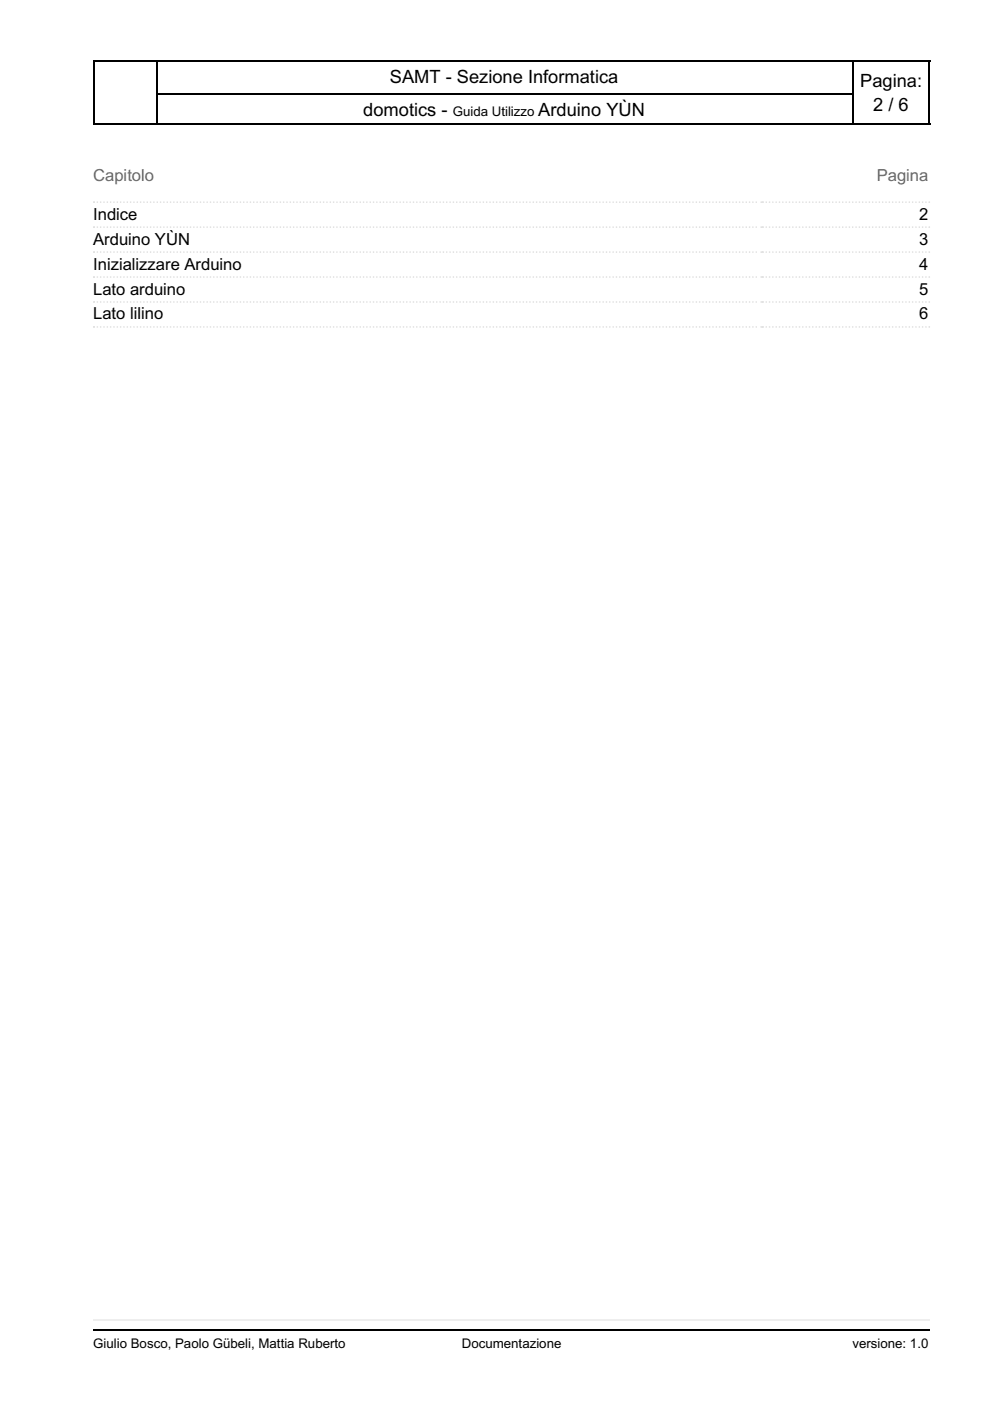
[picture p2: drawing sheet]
<svg xmlns="http://www.w3.org/2000/svg" width="210mm" height="297mm" viewBox="0 0 210 297" stroke-linecap="round" stroke-linejoin="round" font-family="sans-serif">
<path d="M19.8 12.9h177.4M19.8 19.9h177.4M19.8 26.3h177.4" fill="none" stroke="#000" stroke-width=".35"/>
<path d="M19.8 12.7h13.7v13.8h-13.7z" fill="#fff"/>
<path d="M19.8 12.9h13.7M19.9 12.7v13.8M33.3 12.7v13.8M19.8 26.3h13.7" fill="none" stroke="#000" stroke-width=".35"/>
<path d="M180.6 12.7h16.6v13.8h-16.6z" fill="#fff"/>
<path d="M180.6 12.9h16.6M180.8 12.7v13.8M197 12.7v13.8M180.6 26.3h16.6" fill="none" stroke="#000" stroke-width=".35"/>
<g fill="#fff">
<path d="M9.9 276.9h190.1v10.3h-190.1z"/>
<path d="M16.2 279.8h181v4.5h-181z"/>
</g>
<path d="M19.8 279.9h177.4" fill="none" stroke="#eee" stroke-width=".35"/>
<path d="M19.8 282h177.4" fill="none" stroke="#000" stroke-width=".35"/>
<g fill="#fff">
<path d="M9.9 30h190.1v246.9h-190.1z"/>
<path d="M16.2 29.9h181v247.1h-181z"/>
</g>
<g fill="#ddd">
<circle cx="19.9" cy="42.9" r=".18"/>
<circle cx="161.4" cy="42.9" r=".18"/>
</g>
<path d="M19.9 42.9h141.1" fill="none" stroke="#ddd" stroke-width=".35" stroke-dasharray="0 .7"/>
<g fill="#ddd">
<circle cx="161.7" cy="42.9" r=".18"/>
<circle cx="197" cy="42.9" r=".18"/>
</g>
<path d="M161.7 42.9h35" fill="none" stroke="#ddd" stroke-width=".35" stroke-dasharray="0 .7"/>
<g fill="#ddd">
<circle cx="19.9" cy="48.2" r=".18"/>
<circle cx="161.4" cy="48.2" r=".18"/>
</g>
<path d="M19.9 48.2h141.1" fill="none" stroke="#ddd" stroke-width=".35" stroke-dasharray="0 .7"/>
<g fill="#ddd">
<circle cx="161.7" cy="48.2" r=".18"/>
<circle cx="197" cy="48.2" r=".18"/>
</g>
<path d="M161.7 48.2h35" fill="none" stroke="#ddd" stroke-width=".35" stroke-dasharray="0 .7"/>
<g fill="#ddd">
<circle cx="19.9" cy="53.4" r=".18"/>
<circle cx="161.4" cy="53.4" r=".18"/>
</g>
<path d="M19.9 53.4h141.1" fill="none" stroke="#ddd" stroke-width=".35" stroke-dasharray="0 .7"/>
<g fill="#ddd">
<circle cx="161.7" cy="53.4" r=".18"/>
<circle cx="197" cy="53.4" r=".18"/>
</g>
<path d="M161.7 53.4h35" fill="none" stroke="#ddd" stroke-width=".35" stroke-dasharray="0 .7"/>
<g fill="#ddd">
<circle cx="19.9" cy="58.7" r=".18"/>
<circle cx="161.4" cy="58.7" r=".18"/>
</g>
<path d="M19.9 58.7h141.1" fill="none" stroke="#ddd" stroke-width=".35" stroke-dasharray="0 .7"/>
<g fill="#ddd">
<circle cx="161.7" cy="58.7" r=".18"/>
<circle cx="197" cy="58.7" r=".18"/>
</g>
<path d="M161.7 58.7h35" fill="none" stroke="#ddd" stroke-width=".35" stroke-dasharray="0 .7"/>
<g fill="#ddd">
<circle cx="19.9" cy="64" r=".18"/>
<circle cx="161.4" cy="64" r=".18"/>
</g>
<path d="M19.9 64h141.1" fill="none" stroke="#ddd" stroke-width=".35" stroke-dasharray="0 .7"/>
<g fill="#ddd">
<circle cx="161.7" cy="64" r=".18"/>
<circle cx="197" cy="64" r=".18"/>
</g>
<path d="M161.7 64h35" fill="none" stroke="#ddd" stroke-width=".35" stroke-dasharray="0 .7"/>
<g fill="#ddd">
<circle cx="19.9" cy="69.3" r=".18"/>
<circle cx="161.4" cy="69.3" r=".18"/>
</g>
<path d="M19.9 69.3h141.1" fill="none" stroke="#ddd" stroke-width=".35" stroke-dasharray="0 .7"/>
<g fill="#ddd">
<circle cx="161.7" cy="69.3" r=".18"/>
<circle cx="197" cy="69.3" r=".18"/>
</g>
<path d="M161.7 69.3h35" fill="none" stroke="#ddd" stroke-width=".35" stroke-dasharray="0 .7"/>
<g font-size="3.9">
<text x="82.7" y="17.6">SAMT - Sezione Informatica</text>
<text x="182.4" y="18.3">Pagina:</text>
<text x="185.1" y="23.6">2 / 6</text>
<text x="77" y="24.7">domotics -</text>
<text x="114.1" y="24.7">Arduino YÙN</text>
</g>
<g font-size="3.5" fill="#666">
<text x="19.8" y="38.5">Capitolo</text>
<text x="185.9" y="38.5">Pagina</text>
</g>
<g font-size="3.5">
<text x="19.8" y="46.6">Indice</text>
<text x="194.9" y="46.6">2</text>
<text x="19.8" y="51.9">Arduino YÙN</text>
<text x="194.9" y="51.9">3</text>
<text x="19.8" y="57.1">Inizializzare Arduino</text>
<text x="194.9" y="57.1">4</text>
<text x="19.8" y="62.4">Lato arduino</text>
<text x="194.9" y="62.4">5</text>
<text x="19.8" y="67.7">Lato lilino</text>
<text x="194.9" y="67.7">6</text>
</g>
<g font-size="2.8">
<text x="96" y="24.7">Guida Utilizzo</text>
<text x="19.8" y="285.7">Giulio Bosco, Paolo Gübeli, Mattia Ruberto</text>
<text x="97.9" y="285.7">Documentazione</text>
<text x="180.7" y="285.7">versione: 1.0</text>
</g>
</svg>
